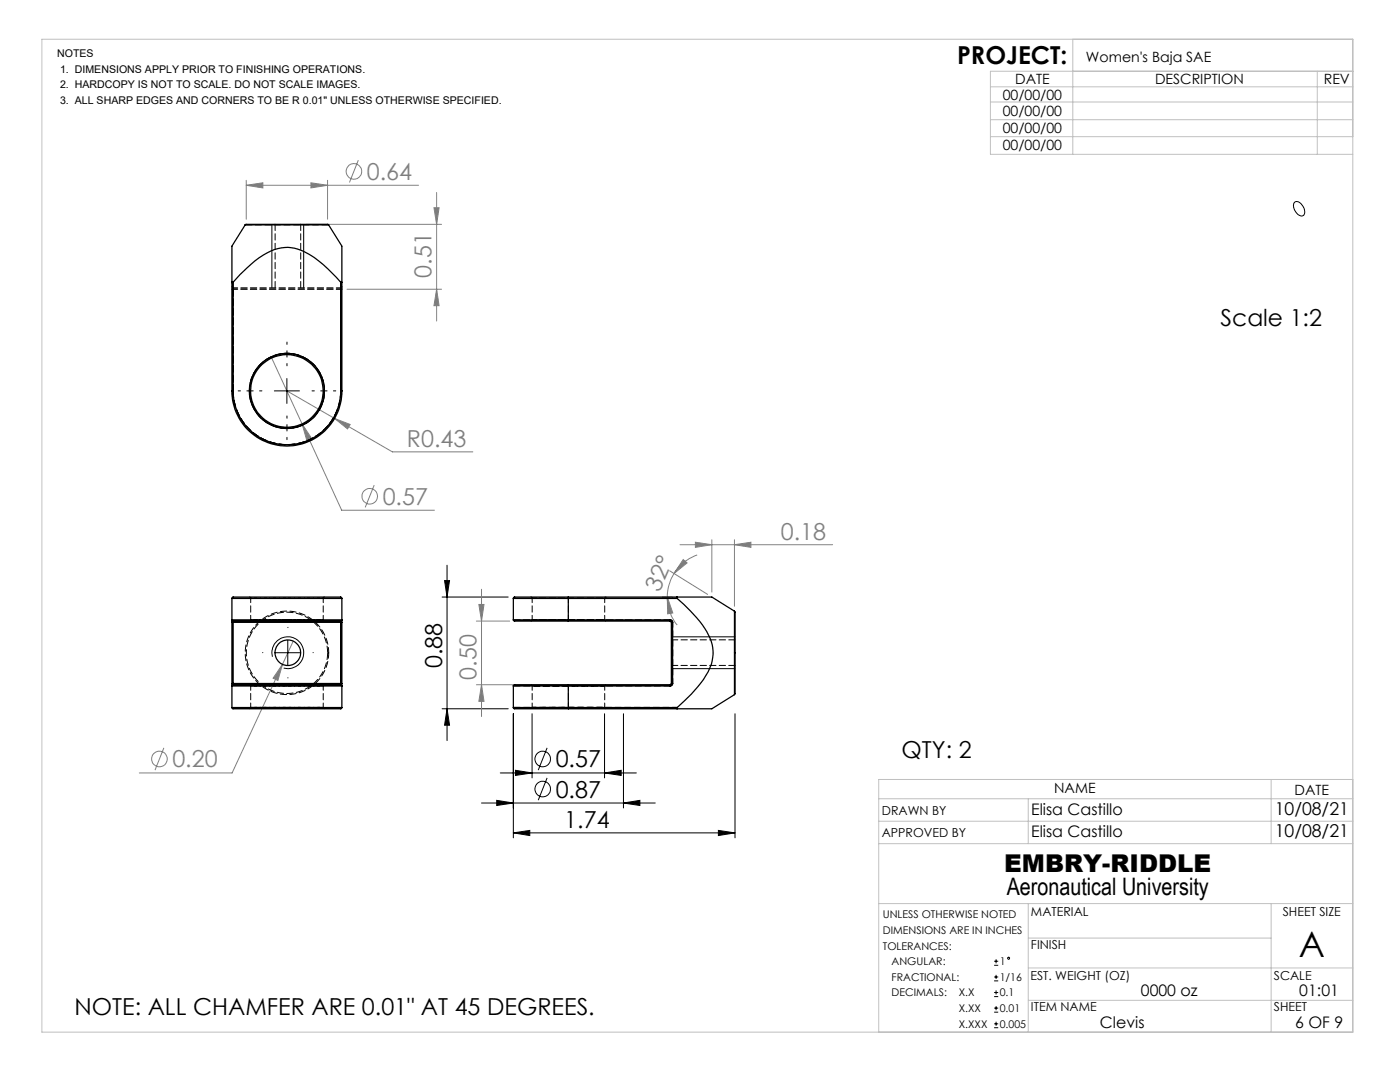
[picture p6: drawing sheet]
<svg xmlns="http://www.w3.org/2000/svg" width="279mm" height="216mm" viewBox="0 0 279 216" stroke-linecap="round" stroke-linejoin="round" font-family="sans-serif">
<g fill="none" stroke="#808080" stroke-width=".2">
<path d="M49.1 37l3.4-.5v1zM49.1 36v7.7M49.1 37h34.4M62.1 36.5l3.3 .5-3.3 .5zM65.4 36v7.7M71.5 32l-1.8 4.4M87.1 38.4v25.7M61 44.8h27.1M69.3 57.7h18.8M86.6 41.5h1l-.5 3.3zM87.1 57.7l.5 3.3h-1zM54.2 71.4l14 30.4h18.5"/>
<path d="M57.3 78l21 12.2h16.1M60.3 84.6l1.8 2.8-.9 .4zM66.8 83.5l3.1 1.2-.5 .9zM74.7 96.8l-1.8 4.4M96.1 117.6v25.4M132.2 119.1h2M133.2 119.1l1.1 3.2-1.1 .2zM133.2 119.1a8.6 8.6 0 0 0 1.9 5.6M133.7 113.9l7.5 4.7M134.5 114.4a9.4 9.4 0 0 0-1.3 4.7M135.7 108.7h30.5M136.3 111.7l.8 .6-2.6 2.1z"/>
<path d="M138.8 108.2l3.3 .5-3.3 .5zM139.1 110.7a8.9 8.9 0 0 0-4.6 3.7M142.1 107.7v10.4M146.6 108.7l3.3-.5v1zM146.6 107.7v13.3M56.4 132.6l-.9 3.2-1-.5zM58.5 127.9l-12.2 26.3h-18.5M95.1 123.9h6.6M95.1 136.6h9.8M95.6 120.6h1l-.5 3.3zM96.1 136.6l.5 3.3h-1zM32.7 149.2l-1.8 4.5"/>
<circle cx="70.6" cy="34.2" r="1.56"/>
<circle cx="73.8" cy="99" r="1.55"/>
<circle cx="31.8" cy="151.4" r="1.55"/>
</g>
<g fill="none" stroke="#000" stroke-width=".2">
<path d="M54.3 44.8v12.7M60.6 44.8v12.7M258.3 40.4a1.09 1.09 0 0 1 1.7 .7l.4 .9a.76 .76 0 0 1-.3 1 .76 .76 0 0 1-1-.2 2.08 2.08 0 0 1-.8-2.4zM54.8 78h5M57.3 75.5v5M88.2 119.1h13.2M88.7 115.9h1l-.5 3.2zM89.2 112.8v35M54.4 131.1a3.2 3.2 0 0 1 2.8-4 3.2 3.2 0 0 1 3.4 3.4 3.2 3.2 0 0 1-4 2.8M54.9 130.2h5M57.4 127.7v5.1M134 133.4h12.7"/>
<path d="M134 127.1h12.7M88.2 141.4h13.2M89.2 141.4l.5 3.3h-1zM99.1 159.7l3.3 .5-3.3 .5zM99.8 154.2h27.2M102.4 142.4v24.8M102.9 153.7l3.3 .5-3.3 .5zM106.2 142.4v12.8M109.2 149.2l-1.8 4.5M109.2 155.2l-1.8 4.5M120.6 154.2l3.4-.5v1zM120.6 142.4v12.8"/>
<path d="M124.4 142.4v18.8M146.7 142.4v24.8M96.1 160.2h34.7M102.4 166.2l3.3-.5v1zM102.4 166.2h44.3M124.4 160.2l3.3-.5v1zM143.4 165.7l3.3 .5-3.3 .5zM198.4 192.6h.8M198.4 191.8h.8M198.4 195.7h.8M198.4 194.9h.8M198.4 198.9h.8"/>
<path d="M198.4 198h.8M198.8 191.4v.8M198.8 194.5v.8M198.8 197.6v.8M198.4 202h.8M198.4 201.2h.8M198.4 205.1h.8M198.4 204.3h.8M198.8 200.8v.8M198.8 203.9v.8"/>
<circle cx="108.3" cy="151.4" r="1.55"/>
<circle cx="108.3" cy="157.4" r="1.55"/>
<circle cx="201.3" cy="191.2" r=".2"/>
</g>
<g fill="none" stroke="#c0c0c0" stroke-width=".2">
<path d="M8.4 7.8h261.6v198.2h-261.6zM197.7 17.3h72.3M214.1 7.8v23M262.9 14.2v16.6M270 14.2h-72.3v16.6h72.3M197.7 20.4h72.3M197.7 27.3h72.3M197.7 23.9h72.3M175.4 159.4h94.6M205.2 159.4v8.9M253.7 155.5v12.8M270 155.5h-94.6v50.5"/>
<path d="M175.4 163.9h94.6M175.4 168.3h94.6M175.4 180.3h94.6M205.2 180.3v25.7M205.2 199.6h64.8M205.2 193.1h64.8M205.2 187.2h48.5M253.7 180.3v25.7"/>
</g>
<path d="M52.5 130.2h-.1M57.5 125.2h.1M57.5 135.2v.1M62.5 130.2h.1" fill="none" stroke="#000" stroke-width=".2" stroke-dasharray="15.2 1.3 1.3 1.3"/>
<path d="M52.3 78h-4.8M57.3 73v-4.7M62.3 78h4.7M57.3 83v4.7" fill="none" stroke="#000" stroke-width=".2" stroke-dasharray="15.2 1.3 1.3 1.3" stroke-dashoffset="14.8"/>
<g fill="#000">
<path d="M89.2 141.4l.5 3.3h-1zM88.7 115.9h1l-.5 3.2z"/>
<path d="M120.6 154.2l3.4-.5v1zM102.9 153.7l3.3 .5-3.3 .5zM124.4 160.2l3.3-.5v1zM99.1 159.7l3.3 .5-3.3 .5zM143.4 165.7l3.3 .5-3.3 .5zM102.4 166.2l3.3-.5v1z"/>
</g>
<g fill="#808080">
<path d="M62.1 36.5l3.3 .5-3.3 .5zM49.1 37l3.4-.5v1z"/>
<path d="M56.4 132.6l-1.9 2.7 1 .5zM138.8 108.2l3.3 .5-3.3 .5zM146.6 108.7l3.3-.5v1zM60.3 84.6l.9 3.2 .9-.4zM66.8 83.5l2.6 2.1 .5-.9z"/>
<path d="M136.3 111.7l.8 .6-2.6 2.1zM133.2 119.1l1.1 3.2-1.1 .2z"/>
<path d="M87.1 57.7l.5 3.3h-1zM86.6 41.5h1l-.5 3.3z"/>
<path d="M95.6 120.6h1l-.5 3.3zM96.1 136.6l.5 3.3h-1z"/>
</g>
<g fill="none" stroke="#000" stroke-width=".25">
<path d="M46.3 56.3v.1l.2-.1M46.3 49.1v7.2M46.3 56.3v21.7M46.5 56.3a21.5 21.5 0 0 1 8.2-6.5 8.3 8.3 0 0 1 8 1.6l2.7 2.3 2.6 2.6M46.5 56.3v21.7M48.9 44.9l.1-.1h16.5l.1 .1M48.9 44.9h16.7M48.9 44.9l-2.6 4.2M65.6 44.9l2.6 4.2M68 56.3l.1 .1 .1-.1M68 56.3v21.7M68.2 49.1v7.2"/>
<path d="M68.2 56.3v21.7M46.3 78h.2M46.3 78a11 11 0 0 0 11 11 11 11 0 0 0 10.9-11M46.5 78a10.7 10.7 0 0 0 10.8 10.7 10.7 10.7 0 0 0 10.7-10.7M68 78h.2M46.3 119.4h21.9M46.3 119.4l.2-.3h21.6l.1 .3M46.3 119.4v4.3M68.2 119.4v4.3M102.4 119.4h11M102.4 119.4v4.3M113.4 119.1h-10.7l-.3 .3"/>
<path d="M113.4 119.1v.3M113.4 119.4v4.3M113.4 119.4h21.7M113.4 119.1h21.7M135.1 119.4a22.9 22.9 0 0 1 6.6 8 8.2 8.2 0 0 1-1.3 8.2l-.6 .7a32.6 32.6 0 0 1-4.7 4.9M135.1 119.1l-.1 .1 .1 .2M135.1 119.1h7l4.5 2.9M46.3 136.9h21.9M46.3 123.7h21.9M46.3 123.7l.2 .2M46.3 124.2h.2M46.3 123.7v.5"/>
<path d="M46.3 136.4h.2M46.3 136.4v.5M46.3 124.2v12.2M46.3 136.9v4.3M46.5 136.6h21.5M46.5 136.6l-.2 .3M46.5 123.9h21.5M46.5 123.9v.3M46.5 136.4v.2M46.5 136.4h21.5M46.5 124.2h21.5M46.5 124.2v12.2"/>
<path d="M68 136.6l.2 .3M68 136.4v.2M68 136.4h.2M68 124.2h.2M68 123.9v.3M68 124.2v12.2M68.2 123.7l-.2 .2M68.2 136.4v.5M68.2 123.7v.5M68.2 124.2v12.2M68.2 136.9v4.3M102.4 123.7l.3 .2h10.7"/>
<path d="M102.4 123.7h11M102.4 136.9h11M102.4 136.9v4.3M113.4 136.6h-10.7l-.3 .3M113.4 123.7v.2M113.4 136.6v.3M113.4 136.9v4.3M113.4 136.9h20.3M113.4 123.7h20.3M113.4 123.9h20.3M113.4 136.6h20.3M133.7 123.7l.4 .1 .1 .4"/>
<path d="M133.7 136.6v.3M133.7 123.9l.3 .3M133.7 123.7v.2M134 136.4l-.3 .2M134 136.4h.2M134 124.2h.2M134 124.2v12.2M134.2 136.4v.3l-.5 .2M134.2 124.2v12.2M146.6 122l.1 .1v16.4l-.1 .1M146.6 138.6l-4.5 2.8h-7M146.6 122v16.6"/>
<path d="M46.3 141.2h21.9M46.3 141.2l.2 .2h21.6l.1-.2M102.4 141.2l.3 .2h10.7M102.4 141.2h11M113.4 141.2v.2M113.4 141.2h21.7M113.4 141.4h21.7M135.1 141.2l-.1 .1 .1 .1"/>
<circle cx="57.2" cy="78" r="7.5"/>
<circle cx="57.3" cy="78" r="7.2"/>
<circle cx="57.4" cy="130.2" r="2.55"/>
</g>
<g fill="none" stroke="#000" stroke-width=".2" stroke-dasharray="1.3 .6" stroke-dashoffset=".4">
<path d="M46.5 57.7h21.5M68 57.4h-21.5M68 57.7h-21.5M50 119.4v4.3M57.3 119.4h7.2h-14.5h7.3M106.2 119.4h14.5h-14.5M106.2 119.4v4.3M113.4 119.4v4.3M50 136.9v4.2M57.3 136.9h-7.3h14.5h-7.2M57.3 123.7h-7.3h14.5h-7.2M64.5 123.7v-4.3"/>
<path d="M106.2 123.7h14.5h-14.5M106.2 136.9v4.2M113.4 136.9v4.2M120.7 136.9h-14.5h14.5M120.7 123.7v-4.3M133.7 136.9l.4-.2 .2-.3M134.3 124.2l-.2-.4-.4-.1M57.3 141.1h-7.3h14.5h-7.2M64.5 141.1v-4.2M106.2 141.1h14.5h-14.5M120.7 141.1v-4.2"/>
</g>
<path d="M65.6 130.3a8.3 8.3 0 0 0-12.3-7.3 8.3 8.3 0 0 0-.5 14.3 8.3 8.3 0 0 0 12.8-6.5v-.5" fill="none" stroke="#000" stroke-width=".2" stroke-dasharray="1.3 .6" stroke-dashoffset=".2"/>
<path d="M48.9 44.9h16.7M102.5 119.4h10.9M65.4 130.3a8.1 8.1 0 0 1-12 7.1 8.1 8.1 0 0 1-.5-14 8.1 8.1 0 0 1 12.5 6.3v.6M102.5 136.9h10.9M113.4 123.7h-10.9M146.6 121.9v16.7M113.4 141.1h-10.9" fill="none" stroke="#000" stroke-width=".2" stroke-dasharray="1.3 .6" stroke-dashoffset="-.1"/>
<g fill="none" stroke="#000" stroke-width=".2" stroke-dasharray="1.3 .6">
<path d="M46.3 57.7h.2M46.3 57.2l.2 .2M46.5 57.7v-.3M46.5 57.4v.3M46.5 57.7h-.2M46.5 57.7v20.3M54.9 44.7v12.7M60 57.4v-12.7M68 57.4l.3-.2M68 57.4v.3M68 57.7v20.3M68 57.7v-.3"/>
<path d="M68 57.7h.3M68.3 57.7h-.3M46.3 78h.2M46.5 78v-20.3M46.5 78h-.2M46.5 78a10.7 10.7 0 0 0 10.8 10.7 10.7 10.7 0 0 0 10.7-10.7M57.3 70.5a7.5 7.5 0 0 1 6.5 11.1 7.5 7.5 0 0 1-12.8 .4 7.5 7.5 0 0 1 5.7-11.5h.6M68 78a10.7 10.7 0 0 1-10.7 10.7 10.7 10.7 0 0 1-10.8-10.7M68 78v-20.3M68 78h.3M68.3 78h-.3M57.3 85.5a7.5 7.5 0 0 0 6.5-11.1 7.5 7.5 0 0 0-12.8-.5 7.5 7.5 0 0 0 5.7 11.6h.6"/>
<path d="M49.8 119.1l.2 .3M64.5 119.4l.3-.3M105.9 119.1l.3 .3M113.4 119.4v-.3M120.7 119.4l.2-.3M49.8 136.6l.2 .3M50 123.7l-.2 .2M64.5 136.9l.3-.3M64.8 123.9l-.3-.2M105.9 136.6l.3 .3M106.2 123.7l-.3 .2M113.4 123.7v.2"/>
<path d="M113.4 136.6v.3M113.4 136.9h20.3M120.7 136.9l.2-.3M120.9 123.9l-.2-.2M133.7 136.6v.3M133.7 123.7v.2M133.7 123.7h-20.3M134 132.8h12.7M134.3 124.2h-.3M134.3 136.4h-.3M146.7 127.7h-12.7M50 141.1l-.2 .3"/>
<path d="M64.8 141.4l-.3-.3M106.2 141.1l-.3 .3M113.4 141.4v-.3M120.9 141.4l-.2-.3"/>
</g>
<path d="M68 56.3v21.7M46.5 78v-21.7M113.4 119.4h21.8M134.3 136.4v-12.2M135.2 141.1h-21.8" fill="none" stroke="#000" stroke-width=".2" stroke-dasharray="1.3 .6" stroke-dashoffset=".3"/>
<text font-size="7.1" x="259.2" y="191">A</text>
<g font-size="4.9">
<text x="191" y="12.8">PROJECT:</text>
<text x="200.4" y="174.1">EMBRY-RIDDLE</text>
</g>
<text font-size="4.8" x="200.9" y="178.6">Aeronautical University</text>
<g font-size="4.7" fill="#808080">
<text x="73.2" y="35.9">0.64</text>
<text x="86.1" y="55.4" transform="rotate(-90 86.1 55.4)">0.51</text>
<text x="81.2" y="89.1">R0.43</text>
<text x="76.4" y="100.7">0.57</text>
<text x="155.8" y="107.7">0.18</text>
<text x="131.6" y="118.3" transform="rotate(-66 131.6 118.3)">32°</text>
<text x="95.1" y="135.6" transform="rotate(-90 95.1 135.6)">0.50</text>
<text x="34.4" y="153.1">0.20</text>
</g>
<g font-size="4.7">
<text x="243.6" y="65">Scale 1:2</text>
<text x="88.2" y="133.3" transform="rotate(-90 88.2 133.3)">0.88</text>
<text x="110.9" y="153.1">0.57</text>
<text x="179.9" y="151.3">QTY: 2</text>
<text x="110.9" y="159.1">0.87</text>
<text x="112.6" y="165.2">1.74</text>
<text x="14.9" y="202.6">NOTE: ALL CHAMFER ARE 0.01&quot; AT 45 DEGREES.</text>
</g>
<g font-size="3.5">
<text x="254.4" y="162.6">10/08/21</text>
<text x="254.4" y="167.1">10/08/21</text>
</g>
<g font-size="3.2">
<text x="205.8" y="167.1">Elisa Castillo</text>
<text x="205.8" y="162.6">Elisa Castillo</text>
<text x="227.7" y="198.7">0000 oz</text>
<text x="259.3" y="198.8">01:01</text>
<text x="219.5" y="205.2">Clevis</text>
<text x="258.5" y="205.2">6 OF 9</text>
</g>
<g font-size="2.8">
<text x="202.6" y="16.7">DATE</text>
<text x="216.7" y="12.3">Women's Baja SAE</text>
<text x="230.5" y="16.7">DESCRIPTION</text>
<text x="264.2" y="16.7">REV</text>
<text x="200.1" y="19.9">00/00/00</text>
<text x="200.1" y="23.2">00/00/00</text>
<text x="200.1" y="26.5">00/00/00</text>
<text x="200.1" y="30">00/00/00</text>
<text x="210.4" y="158.3">NAME</text>
<text x="258.4" y="158.6">DATE</text>
</g>
<g font-size="2.5">
<text x="176" y="162.6">DRAWN BY</text>
<text x="176" y="167.1">APPROVED BY</text>
<text x="205.8" y="182.9">MATERIAL</text>
<text x="256" y="182.8">SHEET SIZE</text>
<text x="205.8" y="189.4">FINISH</text>
<text x="205.6" y="195.5">EST. WEIGHT (OZ)</text>
<text x="254.2" y="195.5">SCALE</text>
<text x="205.8" y="201.8">ITEM NAME</text>
<text x="254.2" y="201.8">SHEET</text>
</g>
<g font-size="2.1">
<text x="11.4" y="11.4">NOTES</text>
<text x="12" y="17.7">2. HARDCOPY IS NOT TO SCALE. DO NOT SCALE IMAGES.</text>
<text x="12" y="14.5">1. DIMENSIONS APPLY PRIOR TO FINISHING OPERATIONS.</text>
<text x="12" y="20.8">3. ALL SHARP EDGES AND CORNERS TO BE R 0.01&quot; UNLESS OTHERWISE SPECIFIED.</text>
<text x="176.2" y="183.2">UNLESS OTHERWISE NOTED</text>
<text x="176.2" y="186.4">DIMENSIONS ARE IN INCHES</text>
<text x="176.2" y="189.5">TOLERANCES:</text>
<text x="177.9" y="192.6">ANGULAR:</text>
<text x="177.9" y="195.7">FRACTIONAL:</text>
<text x="199.5" y="192.6">1</text>
<text x="199.5" y="195.7">1/16</text>
<text x="177.9" y="198.8">DECIMALS:</text>
<text x="191.3" y="198.8">X.X</text>
<text x="191.3" y="201.9">X.XX</text>
<text x="199.5" y="198.8">0.1</text>
<text x="199.5" y="201.9">0.01</text>
<text x="191.3" y="205.1">X.XXX</text>
<text x="199.5" y="205.1">0.005</text>
</g>
</svg>
